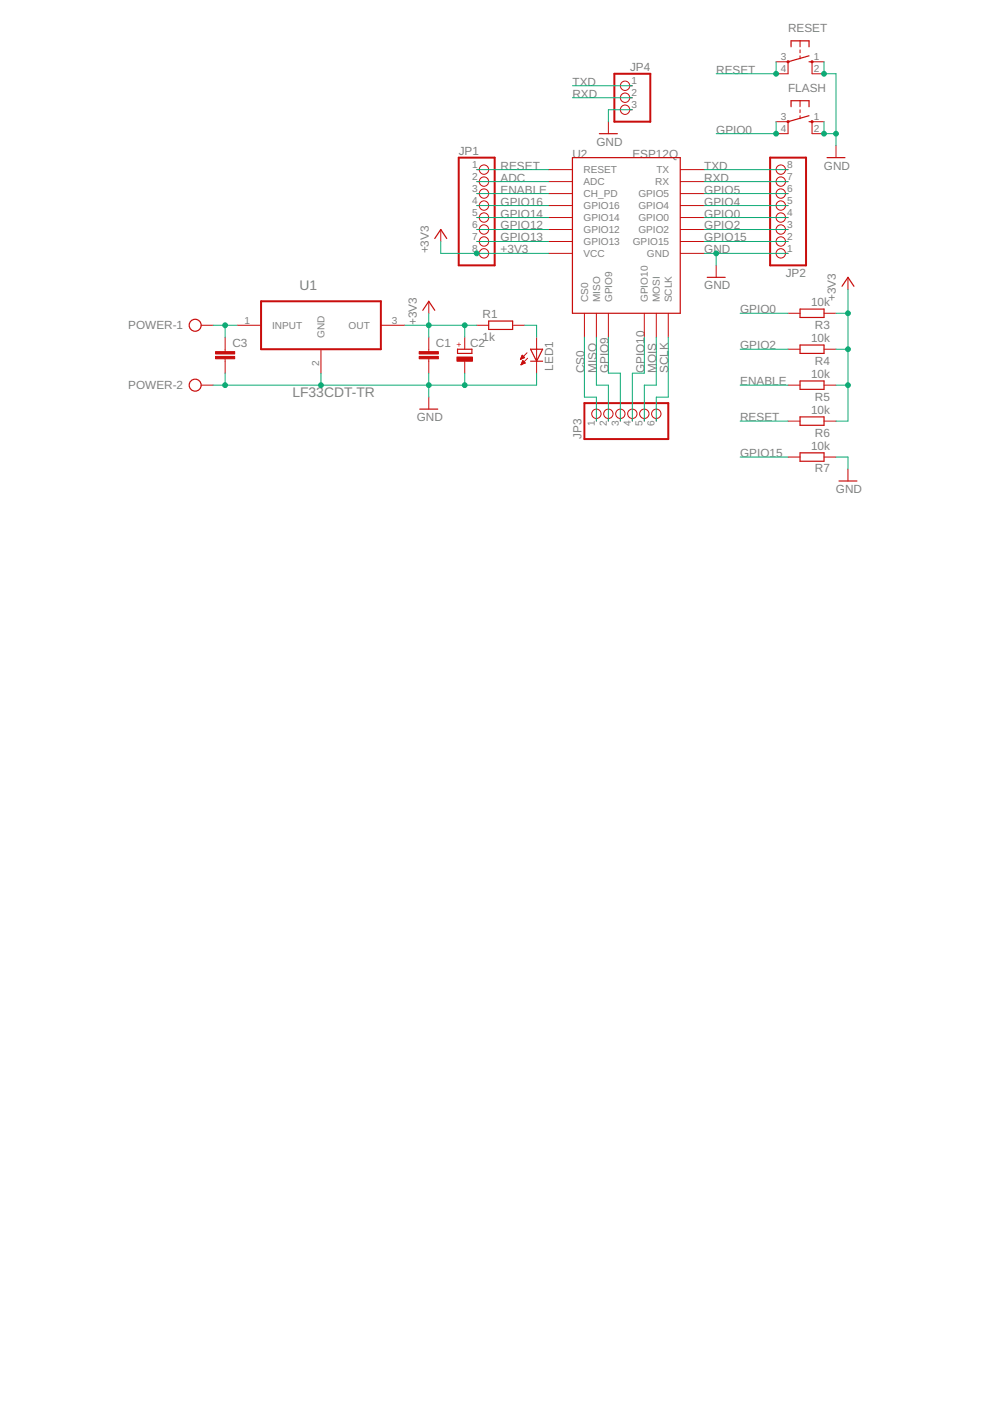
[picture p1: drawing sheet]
<svg xmlns="http://www.w3.org/2000/svg" width="210mm" height="297mm" viewBox="0 0 210 297" stroke-linecap="round" stroke-linejoin="round" font-family="sans-serif">
<g fill="none" stroke="#c90d0c" stroke-width=".42">
<path d="M130.3 15.6h7.6v10.2h-7.6zM97.3 33.4h7.6v22.9h-7.6zM163.3 33.4h7.6v22.9h-7.6zM55.4 63.9h25.4v10.1h-25.4zM123.9 85.5h17.8v7.6h-17.8z"/>
<circle cx="167.1" cy="13.1" r=".13"/>
<circle cx="172.2" cy="13.1" r=".13"/>
<circle cx="167.1" cy="25.8" r=".13"/>
<circle cx="172.2" cy="25.8" r=".13"/>
</g>
<g fill="none" stroke="#c90d0c" stroke-width=".21">
<path d="M133.5 18.2h.6M164.5 13.1h2.6v2.5h-2.6M169.6 8.7v1.2M169.6 10.6v.6M169.6 11.8v.7M174.7 13.1h-2.5v2.5h2.5M101.1 36h.5M101.1 38.5h.5M116.3 36h5.1M116.3 38.5h5.1M129 25.8v2.5M133.5 20.7h.6"/>
<path d="M133.5 23.3h.6M144.2 36h5.1M144.2 38.5h5.1M164.5 25.8h2.6v2.5h-2.6M166.5 36h.6M166.5 38.5h.6M169.6 21.4v1.2M169.6 23.3v.6M169.6 24.5v.7M174.7 25.8h-2.5v2.5h2.5M177.2 30.9v2.5M93.5 48.7v2.5"/>
<path d="M101.1 41h.5M101.1 43.6h.5M101.1 46.1h.5M101.1 48.7h.5M101.1 51.2h.5M101.1 53.7h.5M116.3 41h5.1M116.3 43.6h5.1M116.3 46.1h5.1M116.3 48.7h5.1M116.3 51.2h5.1M116.3 53.7h5.1"/>
<path d="M144.2 41h5.1M144.2 43.6h5.1M144.2 46.1h5.1M144.2 48.7h5.1M144.2 51.2h5.1M144.2 53.7h5.1M151.8 56.3v2.5M166.5 41h.6M166.5 43.6h.6M166.5 46.1h.6M166.5 48.7h.6M166.5 51.2h.6"/>
<path d="M166.5 53.7h.6M179.8 58.8v2.5M42.7 69h2.5M47.7 71.5v3M47.7 76.1v3M50.3 69h5.1M68.1 74v5.1M80.8 69h5M90.9 63.9v2.5M90.9 71.5v3M90.9 76.1v3M98.5 71.5v2.5"/>
<path d="M98.5 76.6v2.5M101.1 69h2.5M108.7 69h2.5M110.4 76.1h.2M110.4 76h.4M110.5 75.9h.6M110.5 77.3h.1M110.5 75.7h.6M110.5 77.2h.3M110.6 75.6h.4M110.6 77.1h.5M110.6 75.5h.3"/>
<path d="M110.6 76.9h.7M110.7 75.4h.1M110.7 76.8h.5M110.7 75.3l.5 .5-.9 .4zM110.7 76.7h.4M110.8 76.6h.2M110.8 76.5h.1M110.8 76.5l.6 .5-.9 .3zM111.7 74.8l-1.4 1.4M111.9 75.9l-1.4 1.4M113.8 71.5v7.6M123.9 66.4v5.1"/>
<path d="M126.4 66.4v5.1M129 66.4v5.1M136.6 66.4v5.1M139.1 66.4v5.1M141.7 66.4v5.1M167.1 66.4h2.5M167.1 74h2.5M174.7 66.4h2.5M174.7 74h2.5M42.7 81.7h2.5M90.9 84.2v2.5M126.4 88.7v.6"/>
<path d="M129 88.7v.6M131.5 88.7v.6M134.1 88.7v.6M136.6 88.7v.6M139.1 88.7v.6M167.1 81.7h2.5M167.1 89.3h2.5M167.1 96.9h2.5M174.7 81.7h2.5M174.7 89.3h2.5M174.7 96.9h2.5M179.8 99.4v2.6"/>
<circle cx="132.5" cy="18.2" r=".99"/>
<circle cx="102.6" cy="36" r=".99"/>
<circle cx="102.6" cy="38.5" r=".99"/>
<circle cx="132.5" cy="23.3" r=".99"/>
<circle cx="132.5" cy="20.7" r=".99"/>
<circle cx="165.5" cy="38.5" r=".99"/>
<circle cx="165.5" cy="36" r=".99"/>
<circle cx="102.6" cy="41" r=".99"/>
<circle cx="102.6" cy="43.6" r=".99"/>
<circle cx="102.6" cy="53.7" r=".99"/>
<circle cx="102.6" cy="46.1" r=".99"/>
<circle cx="102.6" cy="48.7" r=".99"/>
<circle cx="102.6" cy="51.2" r=".99"/>
<circle cx="165.5" cy="41" r=".99"/>
<circle cx="165.5" cy="43.6" r=".99"/>
<circle cx="165.5" cy="51.2" r=".99"/>
<circle cx="165.5" cy="46.1" r=".99"/>
<circle cx="165.5" cy="48.7" r=".99"/>
<circle cx="165.5" cy="53.7" r=".99"/>
<circle cx="126.4" cy="87.7" r=".99"/>
<circle cx="129" cy="87.7" r=".99"/>
<circle cx="131.5" cy="87.7" r=".99"/>
<circle cx="134.1" cy="87.7" r=".99"/>
<circle cx="136.6" cy="87.7" r=".99"/>
<circle cx="139.1" cy="87.7" r=".99"/>
</g>
<g fill="none" stroke="#c90d0c" stroke-width=".25">
<path d="M167.7 9.9v-1.2h3.8v1.2M171.5 13.1h.7M171.5 11.8l-4.4 1.3M121.4 33.4h22.8v33h-22.8zM127.1 28.3h3.8M167.7 22.6v-1.2h3.8v1.2M171.5 25.8h.7M171.5 24.5l-4.4 1.3M175.3 33.4h3.9M92.2 50.6l1.3-1.9 1.2 1.9M149.9 58.8h3.9M89.6 65.8l1.3-1.9 1.3 1.9"/>
<path d="M97 74h3.1v.9h-3.1zM103.6 68.1h5.1v1.7h-5.1zM112.5 74h2.5l-1.2 2.6zM112.5 76.6h2.5M169.6 73.2h5.1v1.7h-5.1zM169.6 65.5h5.1v1.8h-5.1zM178.5 60.7l1.3-1.9 1.3 1.9M89 86.7h3.8M169.6 80.8h5.1v1.7h-5.1zM169.6 88.4h5.1v1.8h-5.1zM169.6 96h5.1v1.8h-5.1zM177.9 102h3.8"/>
<circle cx="41.4" cy="69" r="1.27"/>
<circle cx="41.4" cy="81.7" r="1.27"/>
</g>
<g fill="#c90d0c" stroke="#c90d0c" stroke-width=".21">
<path d="M88.9 75.6h4v.5h-4z"/>
<path d="M88.9 74.5h4v.6h-4z"/>
<path d="M96.9 75.7h3.3v.9h-3.3z"/>
<path d="M45.7 75.6h4.1v.5h-4.1z"/>
<path d="M45.7 74.5h4.1v.6h-4.1z"/>
</g>
<g fill="none" stroke="#0dab76" stroke-width=".21">
<path d="M121.4 18.2h12.7M164.5 13.1v2.5h-12.7M174.7 13.1v2.5h2.5v15.3M101.1 36h15.2M101.1 38.5h15.2M121.4 20.7h12.7M134.1 23.3h-5.1v2.5M149.3 36h17.8M149.3 38.5h17.8M164.5 25.8v2.5h-12.7M174.7 25.8v2.5h2.5M93.5 51.2v2.5h22.8"/>
<path d="M101.1 41h15.2M101.1 43.6h15.2M101.1 46.1h15.2M101.1 48.7h15.2M101.1 51.2h15.2M149.3 41h17.8M149.3 43.6h17.8M149.3 46.1h17.8M149.3 48.7h17.8M149.3 51.2h17.8M149.3 53.7h17.8M151.8 53.7v2.6"/>
<path d="M45.2 69h5.1M47.7 69v2.5M47.7 79.1v2.6M68.1 79.1v2.6M85.8 69h15.3M90.9 66.4v5.1M90.9 79.1v5.1M98.5 69v2.5M98.5 79.1v2.6M111.2 69h2.6v2.5M113.8 79.1v2.6h-68.6M123.9 71.5v12.7h2.5v5.1"/>
<path d="M126.4 71.5v10.2h2.6v7.6M129 71.5v7.6h2.5v10.2M136.6 71.5v7.6h-2.5v10.2M139.1 71.5v10.2h-2.5v7.6M141.7 71.5v12.7h-2.6v5.1M156.9 66.4h10.2M156.9 74h10.2M177.2 66.4h2.6M177.2 74h2.6M179.8 61.3v28h-2.6M156.9 89.3h10.2M156.9 81.7h10.2"/>
<path d="M156.9 96.9h10.2M177.2 81.7h2.6M177.2 96.9h2.6v2.5"/>
</g>
<g fill="#0dab76" stroke="#0dab76" stroke-width=".21">
<circle cx="164.5" cy="15.6" r=".51"/>
<circle cx="164.5" cy="28.3" r=".51"/>
<circle cx="90.9" cy="81.7" r=".51"/>
<circle cx="98.5" cy="81.7" r=".51"/>
<circle cx="68.1" cy="81.7" r=".51"/>
<circle cx="47.7" cy="81.7" r=".51"/>
<circle cx="151.8" cy="53.7" r=".51"/>
<circle cx="174.7" cy="15.6" r=".51"/>
<circle cx="174.7" cy="28.3" r=".51"/>
<circle cx="177.2" cy="28.3" r=".51"/>
<circle cx="90.9" cy="69" r=".51"/>
<circle cx="98.5" cy="69" r=".51"/>
<circle cx="179.8" cy="66.4" r=".51"/>
<circle cx="179.8" cy="74" r=".51"/>
<circle cx="179.8" cy="81.7" r=".51"/>
<circle cx="101.1" cy="53.7" r=".51"/>
<circle cx="47.7" cy="69" r=".51"/>
</g>
<g font-size="2.9" fill="#808080">
<text x="63.5" y="61.6">U1</text>
<text x="62" y="84.2">LF33CDT-TR</text>
</g>
<g font-size="2.5" fill="#808080">
<text x="167.1" y="6.8">RESET</text>
<text x="133.6" y="15">JP4</text>
<text x="151.9" y="15.6">RESET</text>
<text x="121.4" y="18.2">TXD</text>
<text x="121.4" y="20.7">RXD</text>
<text x="167.1" y="19.5">FLASH</text>
<text x="151.9" y="28.3">GPIO0</text>
<text x="97.3" y="32.8">JP1</text>
<text x="106.1" y="36">RESET</text>
<text x="121.4" y="33.4">U2</text>
<text x="126.5" y="30.9">GND</text>
<text x="134.1" y="33.4">ESP12Q</text>
<text x="149.3" y="36">TXD</text>
<text x="174.7" y="36">GND</text>
<text x="106.1" y="38.5">ADC</text>
<text x="106.1" y="41">ENABLE</text>
<text x="149.3" y="38.5">RXD</text>
<text x="149.3" y="41">GPIO5</text>
<text x="106.1" y="43.6">GPIO16</text>
<text x="106.1" y="46.1">GPIO14</text>
<text x="149.3" y="46.1">GPIO0</text>
<text x="149.3" y="43.6">GPIO4</text>
<text x="90.9" y="53.7" transform="rotate(-90 90.9 53.7)">+3V3</text>
<text x="106.1" y="48.7">GPIO12</text>
<text x="106.1" y="51.2">GPIO13</text>
<text x="106.1" y="53.7">+3V3</text>
<text x="149.3" y="48.7">GPIO2</text>
<text x="149.3" y="51.2">GPIO15</text>
<text x="149.3" y="53.7">GND</text>
<text x="166.6" y="58.7">JP2</text>
<text x="149.3" y="61.3">GND</text>
<text x="172" y="64.9">10k</text>
<text x="177.2" y="63.9" transform="rotate(-90 177.2 63.9)">+3V3</text>
<text x="27.2" y="69.9">POWER-1</text>
<text x="88.4" y="69" transform="rotate(-90 88.4 69)">+3V3</text>
<text x="102.3" y="67.5">R1</text>
<text x="156.9" y="66.4">GPIO0</text>
<text x="172.8" y="69.7">R3</text>
<text x="49.3" y="73.7">C3</text>
<text x="92.4" y="73.7">C1</text>
<text x="99.7" y="73.6">C2</text>
<text x="102.3" y="72.3">1k</text>
<text x="156.9" y="74">GPIO2</text>
<text x="172" y="72.5">10k</text>
<text x="172.8" y="77.3">R4</text>
<text x="27.2" y="82.5">POWER-2</text>
<text x="117.3" y="78.6" transform="rotate(-90 117.3 78.6)">LED1</text>
<text x="123.9" y="79.1" transform="rotate(-90 123.9 79.1)">CS0</text>
<text x="126.5" y="79.1" transform="rotate(-90 126.5 79.1)">MISO</text>
<text x="129" y="79.1" transform="rotate(-90 129 79.1)">GPIO9</text>
<text x="136.6" y="79.1" transform="rotate(-90 136.6 79.1)">GPIO10</text>
<text x="139.2" y="79.1" transform="rotate(-90 139.2 79.1)">MOIS</text>
<text x="141.7" y="79.1" transform="rotate(-90 141.7 79.1)">SCLK</text>
<text x="156.9" y="81.7">ENABLE</text>
<text x="172" y="80.1">10k</text>
<text x="88.4" y="89.3">GND</text>
<text x="156.9" y="89.3">RESET</text>
<text x="172" y="87.8">10k</text>
<text x="172.8" y="84.9">R5</text>
<text x="123.3" y="93.1" transform="rotate(-90 123.3 93.1)">JP3</text>
<text x="172" y="95.4">10k</text>
<text x="172.8" y="92.6">R6</text>
<text x="156.9" y="96.9">GPIO15</text>
<text x="172.8" y="100.2">R7</text>
<text x="177.2" y="104.5">GND</text>
</g>
<g font-size="2.1" fill="#808080">
<text x="133.9" y="17.8">1</text>
<text x="165.5" y="12.8">3</text>
<text x="165.5" y="15.3">4</text>
<text x="172.5" y="12.8">1</text>
<text x="172.5" y="15.3">2</text>
<text x="133.9" y="20.4">2</text>
<text x="133.9" y="22.9">3</text>
<text x="165.5" y="25.4">3</text>
<text x="165.5" y="28">4</text>
<text x="172.5" y="25.4">1</text>
<text x="172.5" y="28">2</text>
<text x="100.1" y="35.6">1</text>
<text x="166.9" y="35.6">8</text>
<text x="100.1" y="38.1">2</text>
<text x="100.1" y="40.7">3</text>
<text x="123.7" y="36.7">RESET</text>
<text x="123.7" y="39.3">ADC</text>
<text x="123.7" y="41.8">CH_PD</text>
<text x="135.4" y="41.8">GPIO5</text>
<text x="138.9" y="39.3">RX</text>
<text x="139.2" y="36.7">TX</text>
<text x="166.9" y="40.7">6</text>
<text x="166.9" y="38.1">7</text>
<text x="100.1" y="43.2">4</text>
<text x="100.1" y="45.8">5</text>
<text x="123.7" y="44.3">GPIO16</text>
<text x="123.7" y="46.9">GPIO14</text>
<text x="135.4" y="46.9">GPIO0</text>
<text x="135.4" y="44.3">GPIO4</text>
<text x="166.9" y="45.8">4</text>
<text x="166.9" y="43.2">5</text>
<text x="100.1" y="48.3">6</text>
<text x="100.1" y="50.8">7</text>
<text x="100.1" y="53.4">8</text>
<text x="123.7" y="49.4">GPIO12</text>
<text x="123.7" y="52">GPIO13</text>
<text x="134.2" y="52">GPIO15</text>
<text x="135.4" y="49.4">GPIO2</text>
<text x="166.9" y="53.4">1</text>
<text x="166.9" y="50.8">2</text>
<text x="166.9" y="48.3">3</text>
<text x="123.7" y="54.5">VCC</text>
<text x="137.2" y="54.5">GND</text>
<text x="124.7" y="64.1" transform="rotate(-90 124.7 64.1)">CS0</text>
<text x="127.2" y="64.1" transform="rotate(-90 127.2 64.1)">MISO</text>
<text x="129.8" y="64.1" transform="rotate(-90 129.8 64.1)">GPIO9</text>
<text x="137.4" y="64.1" transform="rotate(-90 137.4 64.1)">GPIO10</text>
<text x="139.9" y="64.1" transform="rotate(-90 139.9 64.1)">MOSI</text>
<text x="142.5" y="64.1" transform="rotate(-90 142.5 64.1)">SCLK</text>
<text x="51.8" y="68.6">1</text>
<text x="57.7" y="69.7">INPUT</text>
<text x="68.8" y="71.7" transform="rotate(-90 68.8 71.7)">GND</text>
<text x="73.9" y="69.7">OUT</text>
<text x="83.1" y="68.6">3</text>
<text x="67.7" y="77.6" transform="rotate(-90 67.7 77.6)">2</text>
<text x="126.1" y="90.3" transform="rotate(-90 126.1 90.3)">1</text>
<text x="128.6" y="90.3" transform="rotate(-90 128.6 90.3)">2</text>
<text x="131.2" y="90.3" transform="rotate(-90 131.2 90.3)">3</text>
<text x="133.7" y="90.3" transform="rotate(-90 133.7 90.3)">4</text>
<text x="136.3" y="90.3" transform="rotate(-90 136.3 90.3)">5</text>
<text x="138.8" y="90.3" transform="rotate(-90 138.8 90.3)">6</text>
</g>
<text font-size="1.8" fill="#c90d0c" x="97.9" y="73.6" transform="rotate(-90 97.9 73.6)">+</text>
</svg>
